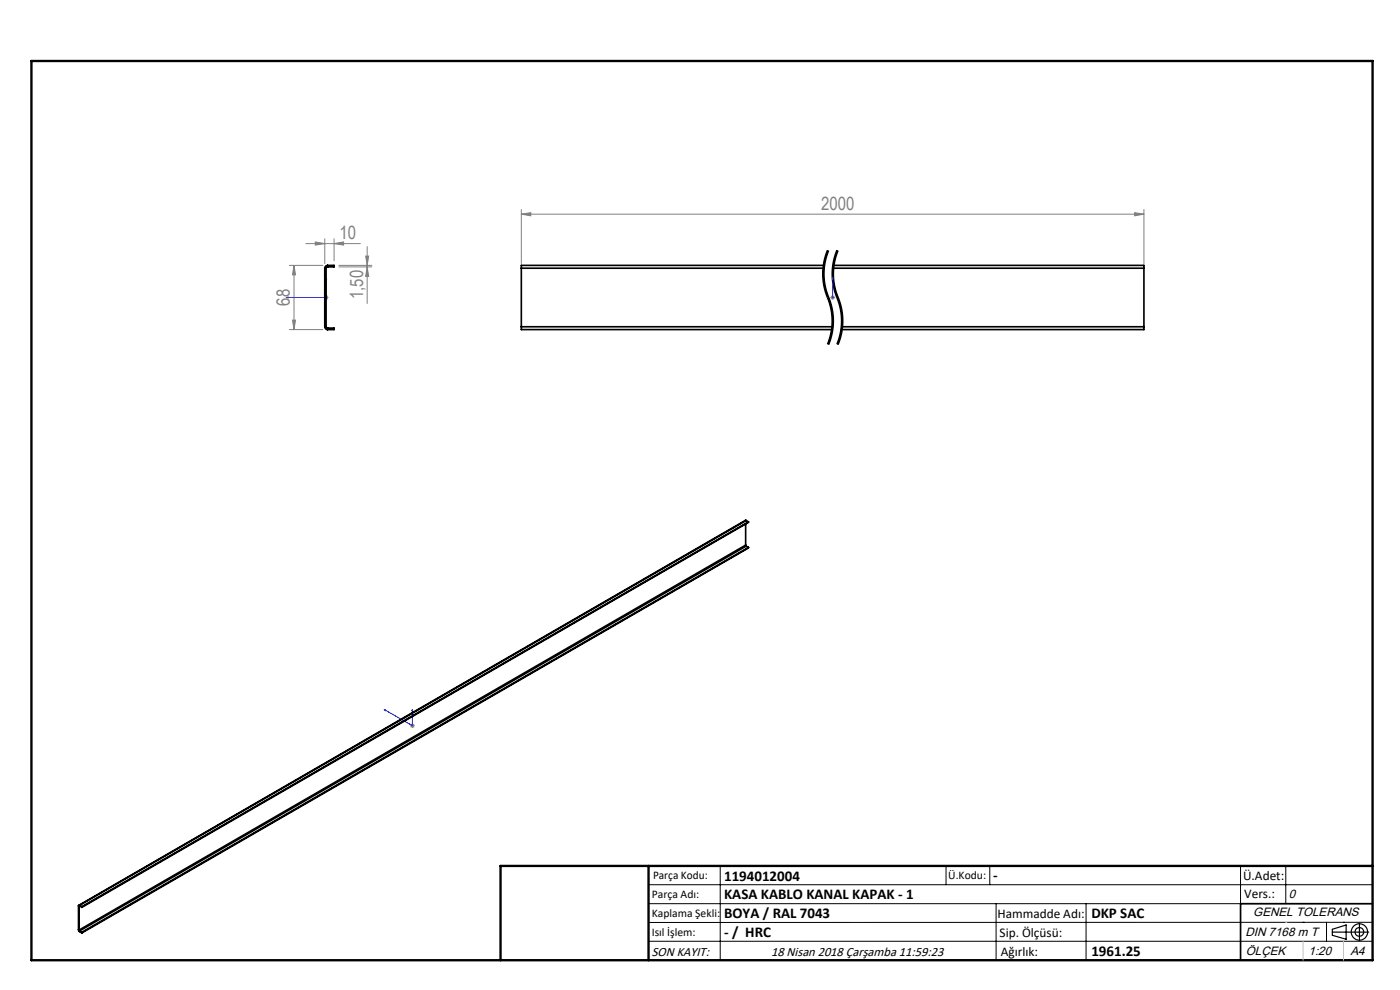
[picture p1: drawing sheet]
<svg xmlns="http://www.w3.org/2000/svg" width="297mm" height="210mm" viewBox="0 0 297 210" stroke-linecap="round" stroke-linejoin="round" font-family="sans-serif">
<path d="M175.7 53.1a13 13 0 0 0 0 10M177.7 53.1a13 13 0 0 0 0 10M175.7 63.1a13 13 0 0 1 0 10M177.7 63.1a13 13 0 0 1 0 10" fill="none" stroke="#000" stroke-width=".21" stroke-dasharray="6.3 1.3 1.3 1.3" stroke-dashoffset="3.1" stroke-linecap="butt"/>
<g fill="none" stroke="#000" stroke-width=".21">
<path d="M174.5 58.1l.2 2.1M174.8 58.1l.1 1.5M174.9 57.1l-.1 1M174.9 59.6l.1 .5M174.9 56.6v.5M175.1 55.6l-.2 1M175.1 54l-.4 2-.2 2.1M175.3 53.5l-.2 .5M175.5 53.1l-.2 .4M175.7 53.1a13.4 13.4 0 0 0 .3 11 13 13 0 0 1-.3 9M175.8 53.2l-.7 2.4M176.5 58.1l.2 2.1"/>
<path d="M176.8 58.1l.2 2M176.9 57.1l-.1 1M177.1 54l-.4 2-.2 2.1M177.5 53.1l-.4 .9M177.7 53.1a13.4 13.4 0 0 0 .3 11 13 13 0 0 1-.3 9M177.8 53.2l-.6 1.9-.3 2M174.7 60.2l.4 2M175 60.1l.1 .5M175.1 60.6l.4 1.5M175.1 62.2l.2 .5M175.3 62.7l.7 1.9M175.5 62.1l.1 .5"/>
<path d="M175.6 62.5l.1 .3M175.7 72.5l-.2 .5M175.7 62.8l.1 .2zM175.8 63l.7 2M175.9 72l-.2 .5M176 64.6l.1 .5a12.8 12.8 0 0 1 .2 5M176 71.6l-.1 .5M176.3 70.1l-.3 1.5M176.5 71.2l-.7 1.9M176.5 65a13.1 13.1 0 0 1 0 6.2M176.7 60.2l.4 2M177 60.1l.5 2"/>
<path d="M177.1 62.2a13.7 13.7 0 0 1 1.2 7.9M177.5 62.1l.1 .5M177.6 62.5l.9 2.5M177.7 72.5l-.2 .5M177.9 72l-.2 .5M178.3 70.1l-.4 2M178.5 65a13.2 13.2 0 0 1-.7 8.1M137.6 187.7h153.6M137.6 191.7h153.6M137.6 199.7h153.6M152.8 183.7v20M200.7 183.7v4"/>
<path d="M210 183.7v4M211.3 191.7v12M230.4 191.7v12M263.2 183.7v20M272.8 183.7v8M276.4 195.6h.1M281.4 195.6v4.1M285 195.6h.1M291.2 195.6l-153.6 .1"/>
</g>
<g fill="none" stroke="#000" stroke-width=".25">
<path d="M282.6 197.7h7.8M282.6 197.1l3-.9v3l-3-.8zM288.4 195.8v3.8M106.2 203.7h185"/>
<circle cx="288.4" cy="197.7" r="1.74"/>
<circle cx="288.4" cy="197.7" r=".93"/>
</g>
<path d="M69.2 58.9l.1 .4h-.2zM69.2 58.9v4.2h-8.5M176.6 58.9v.4v-.4M176.6 58.9v4.2M60.7 63.1l.4-.1v.2zM176.6 63v.2zM176.6 63.1h.1M81.5 150.5l.3 .1v.1zM81.5 150.5l6 3.4v-3.4M87.5 150.5l.1 .4-.2-.1z" fill="none" stroke="#00f" stroke-width=".21"/>
<g fill="none" stroke="#808080" stroke-width=".21">
<path d="M61.4 56.3h7.1M62.4 56.3l.3 2h-.6zM62.4 56.3v13.6M64.9 51.7h11.5M66.9 51.3l2 .4-2 .3zM68.9 50.7v5.2M70.9 51.7l2-.4v.7zM70.9 50.7v4.6M71.9 56.3h7M71.9 56.6h7M77.6 54.3h.6l-.3 2zM77.9 56.6l.3 2h-.6z"/>
<path d="M77.9 52.3v12.1M110.6 45.4l2-.3v.7zM110.6 44.4v11.5M110.6 45.4h132.1M240.7 45.1l2 .3-2 .4zM242.7 44.4v11.5M61.4 69.9h7.1M62.1 67.9h.6l-.3 2zM68.7 63.1h1M68.8 62.8l.7 .7M69.2 62.6v1M69.5 62.8l-.7 .7"/>
<path d="M176.1 63.1h1.1M176.3 62.8l.7 .7M176.6 62.6v1M177 62.8l-.7 .7M87 153.9h1M87.1 153.6l.7 .7M87.5 153.4v1M87.8 153.6l-.7 .7"/>
</g>
<path d="M291.2 191.7h-28v12" fill="none" stroke="#000" stroke-width=".35"/>
<path d="M6.7 12.9h284.5v190.8h-284.5zM137.6 183.7v20M291.2 183.7h-185v20" fill="none" stroke="#000" stroke-width=".5"/>
<path d="M276.4 199.7v4M285 199.7v4" fill="none" stroke="#c0c0c0" stroke-width=".21"/>
<path d="M272.8 195.6h.1" fill="none" stroke="#c0c0c0" stroke-width=".25"/>
<g fill="#00f">
<path d="M69.2 58.9l.1 .4h-.2zM60.7 63.1l.4-.1v.2z"/>
<path d="M87.5 150.5l.1 .4-.2-.1zM81.5 150.5l.3 .1v.1z"/>
<path d="M176.6 58.9v.4zM176.6 63v.2z"/>
</g>
<g fill="#808080">
<path d="M240.7 45.1l2 .3-2 .4zM110.6 45.4l2-.3v.7z"/>
<path d="M66.9 51.3l2 .4-2 .3zM70.9 51.7l2-.4v.7z"/>
<path d="M62.4 56.3l.3 2h-.6zM62.1 67.9h.6l-.3 2zM77.6 54.3h.6l-.3 2zM77.9 56.6l.3 2h-.6z"/>
</g>
<g fill="none" stroke="#000" stroke-width=".35">
<path d="M68.9 56.9h.3M68.9 56.9v12.4M69.2 56.9v12.4M69.5 56.3a.6 .6 0 0 0-.6 .6M69.5 56.6l-.3 .3M69.5 56.3v.3M69.5 56.3h1.4v.3h-1.4M110.6 56.9h64.1M110.6 56.9v12.4M174.8 56.3h-64.2v.6M176.7 56.9h66M176.8 56.3h65.9v.6"/>
<path d="M242.7 56.9v12.4M68.9 69.3a.6 .6 0 0 0 .6 .6M68.9 69.3h.3M69.2 69.3l.3 .3M69.5 69.6v.3M69.5 69.6h1.4v.3h-1.4M110.6 69.3v.6h65.9M110.6 69.3h66M178.6 69.3h64.1M242.7 69.3v.6h-64.2M158.2 115.6l.1 .2M158.2 115.6l-141.4 81.7"/>
<path d="M158.2 111.2v4.4M158.3 110.4l-141.6 81.6M158.3 110.4l-141.4 81.6M158.3 110.4l.5 .3M158.3 115.8l-141.4 81.7M158.3 115.8l.5 .3M158.8 110.7l-141.4 81.6M158.8 110.7l-141.4 81.8M158.8 116.1l-141.4 81.8M158.8 116.1l-141.4 81.7M16.7 197.2l.2 .4M16.7 192.1l.1 .1"/>
<path d="M16.7 197.2l.1 .1M16.7 192.1v5.1M16.8 197.3l.1 .2M16.8 192.2v5.1M16.9 192l-.2 .1M16.9 192.1l-.1 .1M16.9 192l.5 .3M16.9 192.1l.5 .4M16.9 192v.1M16.9 197.5v.1M16.9 197.5l.5 .3M16.9 197.6l.5 .3"/>
<path d="M17.4 192.3v.2M17.4 197.8v.1"/>
</g>
<g font-size="3.9" fill="#808080">
<text x="174.2" y="44.6">2000</text>
<text x="72" y="50.8">10</text>
<text x="61.5" y="64.8" transform="rotate(-90 61.5 64.8)">68</text>
<text x="77" y="63.5" transform="rotate(-90 77 63.5)">1,50</text>
</g>
<g font-size="3.2">
<text x="153.6" y="186.8">1194012004</text>
<text x="153.6" y="190.8">KASA KABLO KANAL KAPAK - 1</text>
<text x="210.7" y="186.6">-</text>
<text x="153.6" y="194.8">BOYA / RAL 7043</text>
<text x="231.5" y="194.8">DKP SAC</text>
<text x="153.6" y="198.8">- / HRC</text>
<text x="231.5" y="202.8">1961.25</text>
</g>
<g font-size="2.8">
<text x="263.7" y="186.7">Ü.Adet:</text>
<text x="263.9" y="190.5">Vers.:</text>
<text x="211.6" y="194.8">Hammadde Adı:</text>
<text x="138.3" y="202.8">SON KAYIT:</text>
<text x="163.6" y="202.8">18 Nisan 2018 Çarşamba 11:59:23</text>
<text x="212.1" y="198.7">Sip. Ölçüsü:</text>
<text x="212.3" y="202.7">Ağırlık:</text>
</g>
<g font-size="2.6">
<text x="273.4" y="190.4">0</text>
<text x="265.9" y="194.4">GENEL TOLERANS</text>
<text x="264.2" y="198.5">DIN 7168 m T</text>
<text x="264.3" y="202.6">ÖLÇEK</text>
<text x="277.6" y="202.6">1:20</text>
<text x="286.5" y="202.6">A4</text>
</g>
<g font-size="2.5">
<text x="138.3" y="190.5">Parça Adı:</text>
<text x="138.5" y="186.5">Parça Kodu:</text>
<text x="201.2" y="186.5">Ü.Kodu:</text>
<text x="138.3" y="194.5">Kaplama Şekli:</text>
<text x="138.3" y="198.6">Isıl İşlem:</text>
</g>
</svg>
